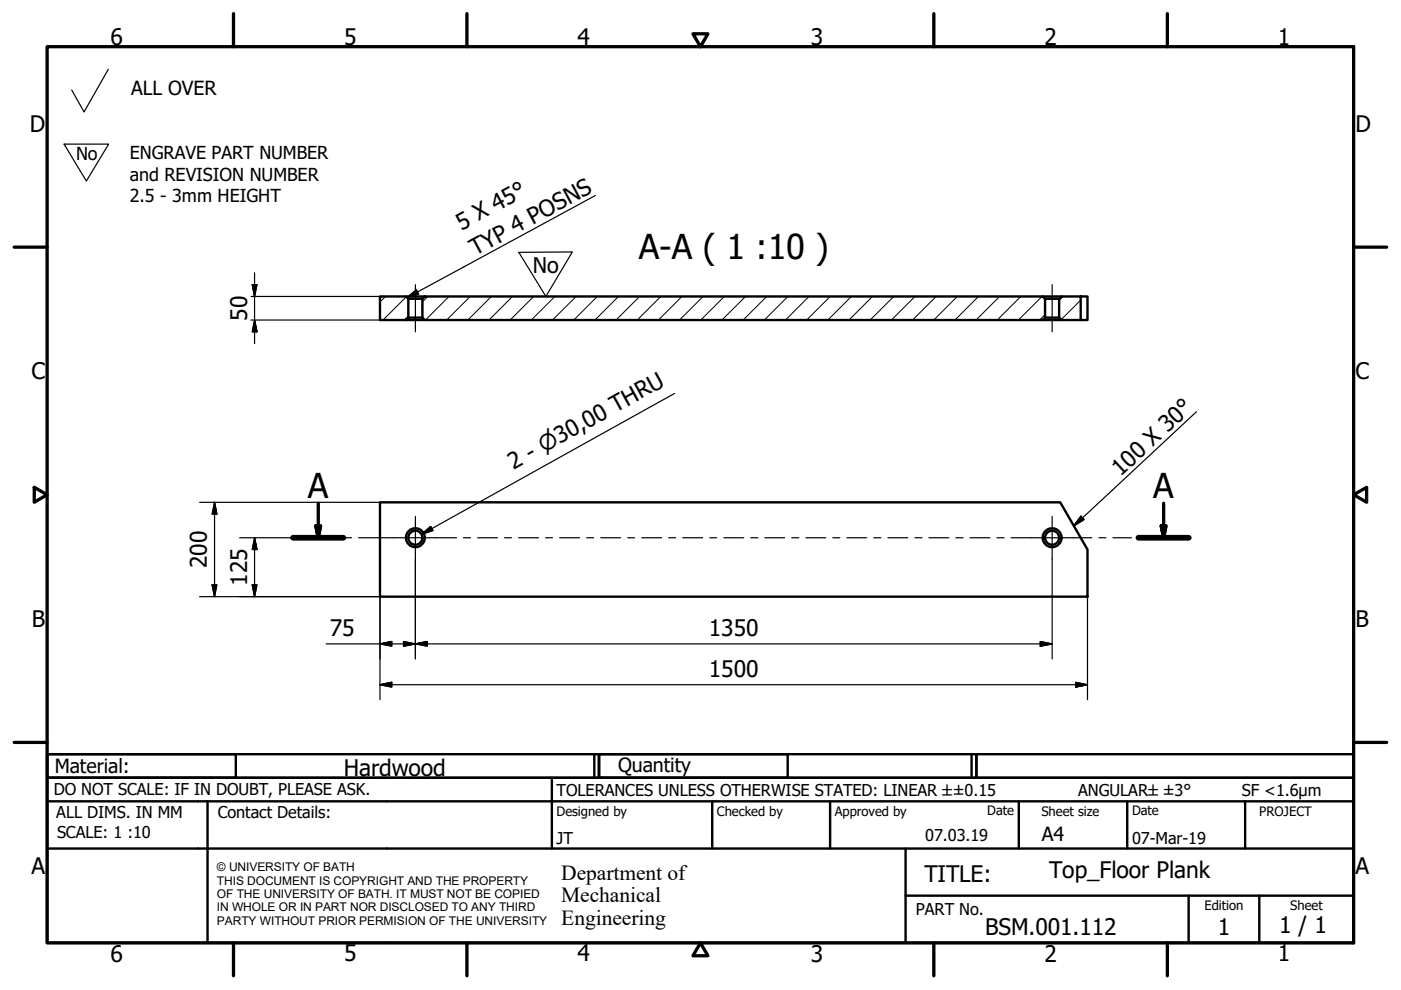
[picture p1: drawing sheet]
<svg xmlns="http://www.w3.org/2000/svg" width="297mm" height="210mm" viewBox="0 0 297 210" stroke-linecap="round" stroke-linejoin="round" font-family="sans-serif">
<!-- layer: Hatch (ISO) -->
<g fill="none" stroke="#000" stroke-width=".21">
<path d="M81.7 62.9l-1.1 1.1M86.1 62.9l-4.9 5M86.6 67l-.9 .9M90.7 62.9l-1.1 1.1M95.2 62.9l-5 5M99.7 62.9l-5 5M104.2 62.9l-5 5M108.7 62.9l-5 5M113.2 62.9l-5 5M117.6 62.9l-5 5M122.2 62.9l-5.1 5M126.6 62.9l-5 5"/>
<path d="M131.1 62.9l-5 5M135.6 62.9l-5 5M140.1 62.9l-5 5M144.6 62.9l-5 5M149.1 62.9l-5 5M153.6 62.9l-5 5M158.1 62.9l-5 5M162.6 62.9l-5 5M167 62.9l-4.9 5M171.5 62.9l-5 5M176 62.9l-5 5M180.5 62.9l-5 5"/>
<path d="M185 62.9l-5 5M189.5 62.9l-5 5M194 62.9l-5 5M198.5 62.9l-5 5M203 62.9l-5 5M207.5 62.9l-5 5M211.9 62.9l-5 5M216.4 62.9l-5 5M220.9 62.9l-5 5M221.6 66.7l-1.2 1.2M225.4 62.9l-.8 .8M229.1 63.6l-4.1 4.2"/>
</g>
<!-- layer: Visible (ISO) -->
<g fill="none" stroke="#000" stroke-width=".51">
<path d="M80.6 62.9h5.5l.5 .4v4l-.5 .6h-5.5zM86.1 62.9h4M86.1 67.9h4M86.6 63.3h3M86.6 67.3h3M89.6 63.3l.5-.4h131l.5 .4v4l-.5 .6h-131l-.5-.6zM221.1 62.9h4M221.1 67.9h4M221.6 63.3h3M221.6 67.3h3M229.1 62.9h1.5v5h-1.5v-5h-4l-.5 .4v4l.5 .6h4M80.6 106.5h144.2l5.8 10v10h-150z"/>
<circle cx="88.1" cy="114" r="2"/>
<circle cx="88.1" cy="114" r="1.49"/>
<circle cx="223.1" cy="114" r="2"/>
<circle cx="223.1" cy="114" r="1.49"/>
</g>
<!-- layer: Section Line (ISO) -->
<path d="M62.1 114h10.7M241.4 114h10.7" fill="none" stroke="#000" stroke-width="1.2"/>
<path d="M67 111.5h1l-.5 2.5zM67.5 106.7v7.3M246.2 111.5h1l-.5 2.5zM246.7 106.7v7.3" fill="none" stroke="#000" stroke-width=".7"/>
<path d="M67 111.5l.5 2.5zM67 111.5h1l-.5 2.5zM246.2 111.5l.5 2.5zM246.2 111.5h1l-.5 2.5z" fill="#000" stroke="#000" stroke-width=".7"/>
<!-- layer: Border (ISO) -->
<g fill="none" stroke="#000" stroke-width=".7">
<path d="M10 9.9h277v190h-277zM49.5 2.9v7M99 2.9v7M146.9 7.2h3.2l-1.6 2.7zM198 2.9v7M247.5 2.9v7M3 52.4h7M287 52.4h7M7.3 103.3l2.7 1.6-2.7 1.6zM287 104.9l2.8-1.6v3.2zM3 157.4h7M287 157.4h7"/>
<path d="M49.5 199.9v7M99 199.9v7M148.5 199.9l1.6 2.7h-3.2zM198 199.9v7M247.5 199.9v7"/>
</g>
<!-- layer: Title (ISO) -->
<g fill="none" stroke="#000" stroke-width=".51">
<path d="M10 159.9h40v5h-40zM10 159.9h117v5h-117zM126 159.9v5M127 159.9h40v5h-40zM127 159.9h80v5h-80zM206 159.9v5M207 159.9h80v5h-80zM10 169.9v-5h277v5M10 169.9h277v30h-277zM10 179.9h277M44 169.9v30M117 164.9v15"/>
<path d="M151 169.9v10M176 169.9v10M192 179.9v20M216 169.9v10M239 169.9v10M264 169.9v10M192 189.9h95M252 189.9v10M267 189.9v10"/>
</g>
<!-- layer: Sketch Geometry (ISO) -->
<path d="M23 14.7l-5.2 9-2.6-4.6M13.6 30.6h9.4l-4.7 7.8zM110 53.5l11.3-.1-5.6 9.5z" fill="none" stroke="#000" stroke-width=".25"/>
<path d="M115.8 72.2v.1" fill="none" stroke="#fff" stroke-width=".21"/>
<!-- layer: Centerline (ISO) -->
<g fill="none" stroke="#000" stroke-width=".25">
<path d="M88.1 60.4v10M223.1 60.4v10M64 114h7.5M73 114h1.5M76 114h20.8M98.3 114h1.5M101.3 114h4.2M107 114h1.5M110 114h4.2M115.7 114h1.5M118.7 114h4.2M124.4 114h1.5"/>
<path d="M127.4 114h4.2M133.1 114h1.5M136.1 114h4.2M141.8 114h1.5M144.8 114h4.2M150.5 114h1.5M153.5 114h4.2M159.2 114h1.5M162.2 114h4.2M167.9 114h1.5M170.9 114h4.2M176.6 114h1.5"/>
<path d="M179.6 114h4.2M185.3 114h1.5M188.3 114h4.2M194 114h1.5M197 114h4.2M202.7 114h1.5M205.7 114h4.2M211.4 114h1.5M214.4 114h17.1M233 114h1.5M236 114h3.9M241.4 114h1.5"/>
<path d="M244.4 114h3.9"/>
</g>
<!-- layer: Center Mark (ISO) -->
<path d="M88.1 109.5v9M223.1 109.5v9" fill="none" stroke="#000" stroke-width=".25"/>
<!-- layer: Symbol (ISO) -->
<path d="M126.2 41.5l-38 20.6M88 61.7l-1.7 1.4 1.7-.5M88 62.2l-1.7 .9M88.2 61.6l.1-.1 .5 .8-.6 .2M143 83.4l-53.6 29.9M253.7 87.3l-26 24.2M89.4 113.3l1.9-1.7 .5 .9zM229.2 109.4l.6 .8-2.1 1.3z" fill="none" stroke="#000" stroke-width=".25"/>
<path d="M86.3 63.1l2-1.6zM86.3 63.1l2-1.6 .5 .8zM89.4 113.3l1.9-1.7zM89.4 113.3l1.9-1.7 .5 .9zM229.2 109.4l-1.5 2.1zM229.2 109.4l.6 .8-2.1 1.3z" fill="#000" stroke="#000" stroke-width=".25"/>
<!-- layer: Dimension (ISO) -->
<g fill="none" stroke="#000" stroke-width=".25">
<path d="M54 57.8v15M53.2 62.9h27.4M53.2 67.9h27.4M53.5 60.4h1l-.5 2.5zM54 67.9l.5 2.5h-1zM42.3 106.5h38.3M45.5 106.5l.5 2.5h-1zM45.5 106.5v20M50.8 114h13.2M54 114l.5 2.5h-1zM54 114v12.5M88.1 118.5v21.2"/>
<path d="M223.1 118.5v21.2M42.3 126.5h38.3v21.9M45 124h1l-.5 2.5zM53.5 124h1l-.5 2.5zM69.2 136.5h153.9M80.6 136.5l2.5-.5v1zM85.6 136l2.5 .5-2.5 .5zM88.1 136.5l2.5-.5v1zM220.6 136l2.5 .5-2.5 .5zM230.6 126.5v21.9M80.6 145.2l2.5-.5v1zM80.6 145.2h150"/>
<path d="M228.1 144.7l2.5 .5-2.5 .5z"/>
</g>
<g fill="#000" stroke="#000" stroke-width=".25">
<path d="M53.5 60.4l.5 2.5zM53.5 60.4h1l-.5 2.5zM54 67.9l.5 2.5zM54 67.9l.5 2.5h-1zM45.5 106.5l.5 2.5zM45.5 106.5l.5 2.5h-1zM54 114l.5 2.5zM54 114l.5 2.5h-1zM45 124l.5 2.5zM45 124h1l-.5 2.5zM53.5 124l.5 2.5zM53.5 124h1l-.5 2.5z"/>
<path d="M80.6 136.5l2.5-.5zM80.6 136.5l2.5-.5v1zM85.6 137l2.5-.5zM85.6 136l2.5 .5-2.5 .5zM88.1 136.5l2.5-.5zM88.1 136.5l2.5-.5v1zM220.6 137l2.5-.5zM220.6 136l2.5 .5-2.5 .5zM80.6 145.2l2.5-.5zM80.6 145.2l2.5-.5v1zM228.1 145.7l2.5-.5zM228.1 144.7l2.5 .5-2.5 .5z"/>
</g>
<g font-size="7.3">
<text x="135.5" y="54.9">A-A ( 1 :10 )</text>
<text x="65.3" y="105.5">A</text>
<text x="244.5" y="105.5">A</text>
</g>
<g font-size="4.8">
<text x="23.4" y="9.5">6</text>
<text x="72.9" y="9.5">5</text>
<text x="122.4" y="9.5">4</text>
<text x="171.9" y="9.5">3</text>
<text x="221.4" y="9.5">2</text>
<text x="270.9" y="9.5">1</text>
<text x="6.3" y="27.9">D</text>
<text x="287.4" y="27.9">D</text>
<text x="97.8" y="48.9" transform="rotate(-28 97.8 48.9)">5 X 45°</text>
<text x="100.8" y="54.3" transform="rotate(-28 100.8 54.3)">TYP 4 POSNS</text>
<text x="52.4" y="68" transform="rotate(-90 52.4 68)">50</text>
<text x="6.7" y="80.4">C</text>
<text x="287.4" y="80.4">C</text>
<text x="108.9" y="99.7" transform="rotate(-29 108.9 99.7)">2 - ⌀30,00 THRU</text>
<text x="237.6" y="101.1" transform="rotate(-43 237.6 101.1)">100 X 30°</text>
<text x="43.9" y="120.5" transform="rotate(-90 43.9 120.5)">200</text>
<text x="52.4" y="124.2" transform="rotate(-90 52.4 124.2)">125</text>
<text x="6.8" y="132.9">B</text>
<text x="69.9" y="134.9">75</text>
<text x="150.3" y="134.9">1350</text>
<text x="287.4" y="132.9">B</text>
<text x="150.3" y="143.6">1500</text>
<text x="72.9" y="164.6">Hardwood</text>
<text x="6.7" y="185.4">A</text>
<text x="287.4" y="185.4">A</text>
<text x="196" y="187">TITLE:</text>
<text x="222.4" y="186.2">Top_Floor Plank</text>
<text x="271.2" y="197.9">1 / 1</text>
<text x="23.4" y="203.9">6</text>
<text x="72.9" y="203.8">5</text>
<text x="122.4" y="203.8">4</text>
<text x="171.9" y="203.9">3</text>
<text x="208.9" y="198.2">BSM.001.112</text>
<text x="221.4" y="203.9">2</text>
<text x="258.2" y="198.2">1</text>
<text x="270.9" y="203.8">1</text>
</g>
<g font-size="4.6">
<text x="112.9" y="57.9">No</text>
<text x="119" y="186.5">Department of</text>
<text x="119" y="191.3">Mechanical</text>
<text x="119" y="196">Engineering</text>
</g>
<g font-size="4.1">
<text x="27.8" y="20.1">ALL OVER</text>
<text x="11.6" y="163.9">Material:</text>
<text x="131" y="163.7">Quantity</text>
<text x="220.9" y="178.4">A4</text>
</g>
<g font-size="3.8">
<text x="16.1" y="33.9">No</text>
<text x="27.5" y="33.8">ENGRAVE PART NUMBER</text>
<text x="27.5" y="38.3">and REVISION NUMBER</text>
<text x="27.5" y="42.9">2.5 - 3mm HEIGHT</text>
</g>
<g font-size="3.5">
<text x="11.4" y="168.5">DO NOT SCALE: IF IN DOUBT, PLEASE ASK.</text>
<text x="11.9" y="173.5">ALL DIMS. IN MM</text>
<text x="46.2" y="173.5">Contact Details:</text>
<text x="118" y="168.8">TOLERANCES UNLESS OTHERWISE STATED: LINEAR ±±0.15</text>
<text x="228.6" y="168.8">ANGULAR±±3°</text>
<text x="263.3" y="168.8">SF &lt;1.6µm</text>
<text x="12.1" y="177.6">SCALE: 1 :10</text>
<text x="118" y="178.9">JT</text>
<text x="196.2" y="178.3">07.03.19</text>
<text x="240" y="178.9">07-Mar-19</text>
<text x="194.2" y="194.1">PART No.</text>
</g>
<g font-size="2.8">
<text x="118" y="173">Designed by</text>
<text x="152" y="173">Checked by</text>
<text x="177" y="173">Approved by</text>
<text x="209.3" y="172.9">Date</text>
<text x="220.8" y="173">Sheet size</text>
<text x="240" y="172.9">Date</text>
<text x="267" y="172.9">PROJECT</text>
<text x="255.4" y="193">Edition</text>
<text x="273.6" y="193">Sheet</text>
</g>
<g font-size="2.5">
<text x="46" y="184.7">© UNIVERSITY OF BATH</text>
<text x="46" y="187.6">THIS DOCUMENT IS COPYRIGHT AND THE PROPERTY</text>
<text x="46" y="190.4">OF THE UNIVERSITY OF BATH. IT MUST NOT BE COPIED</text>
<text x="46" y="193.2">IN WHOLE OR IN PART NOR DISCLOSED TO ANY THIRD</text>
<text x="46" y="196.1">PARTY WITHOUT PRIOR PERMISION OF THE UNIVERSITY</text>
</g>
</svg>
